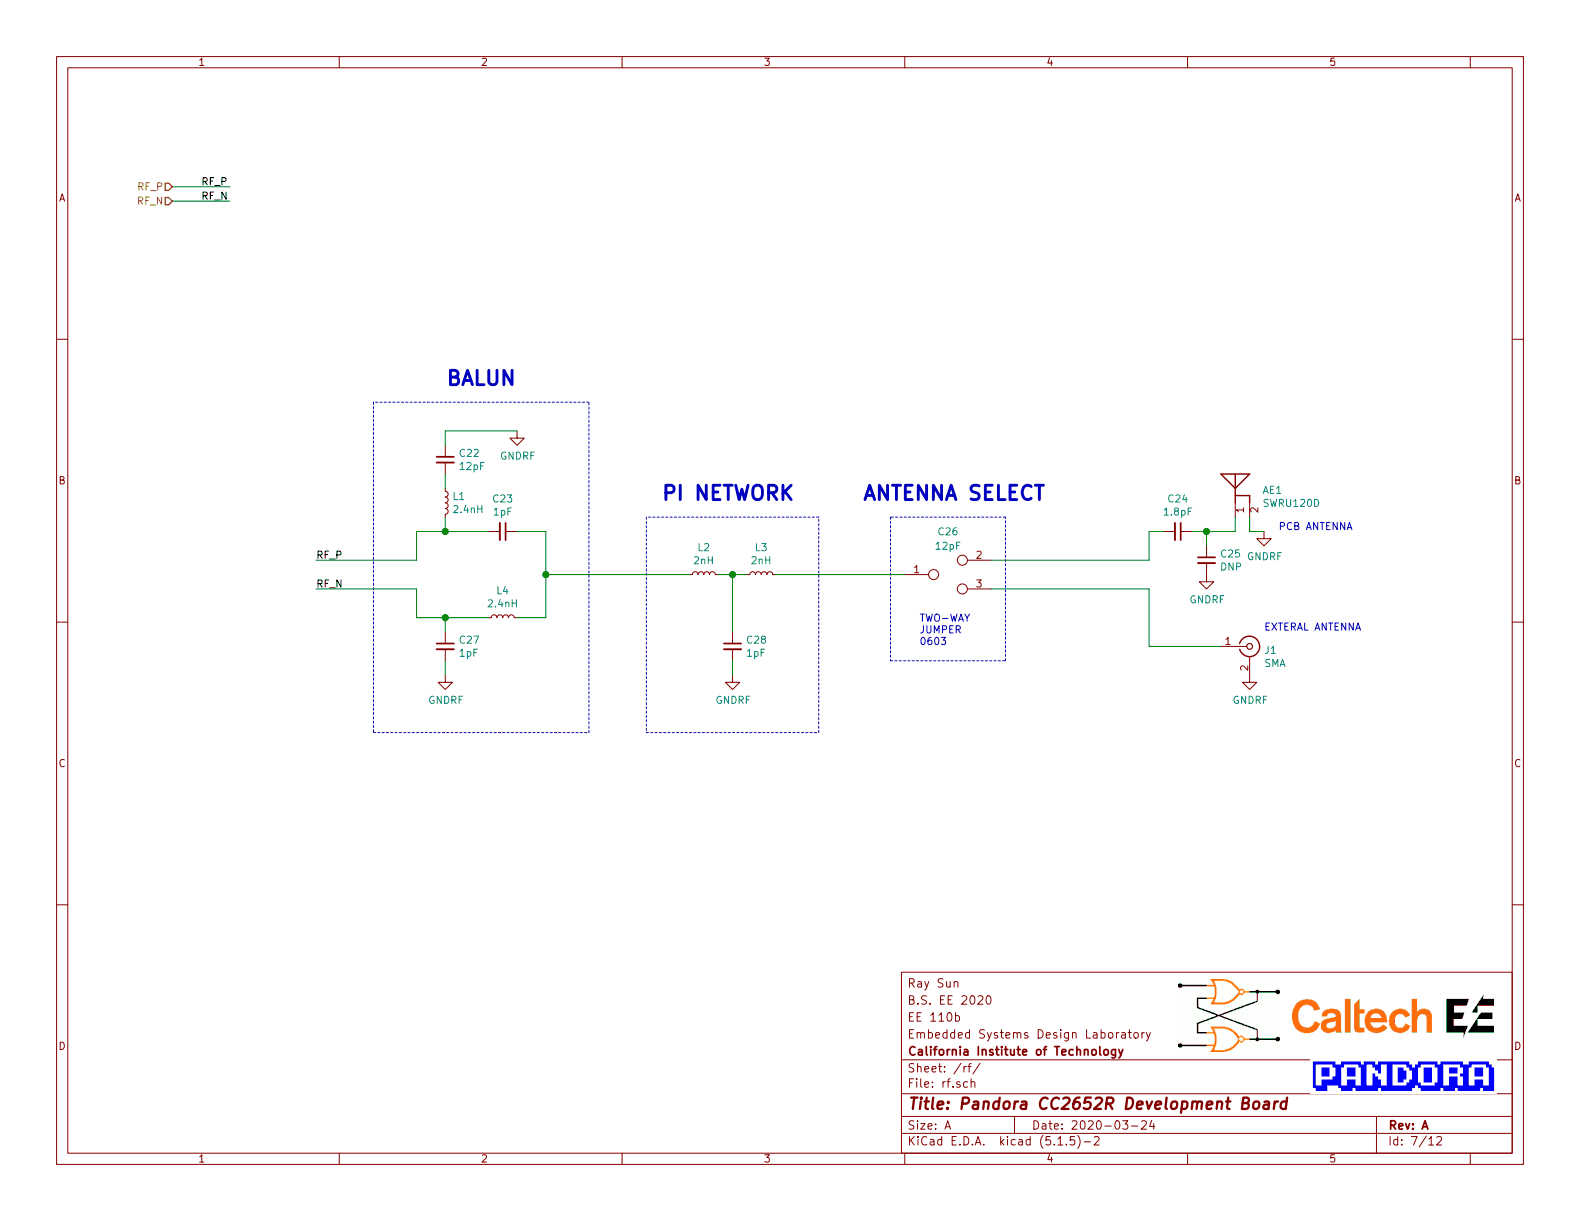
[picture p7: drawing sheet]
EESchema Schematic File Version 4
EELAYER 30 0
EELAYER END
$Descr A 11000 8500
encoding utf-8
Sheet 7 12
Title "Pandora CC2652R Development Board"
Date "2020-03-24"
Rev "A"
Comp "California Institute of Technology"
Comment1 "Embedded Systems Design Laboratory"
Comment2 "EE 110b"
Comment3 "B.S. EE 2020"
Comment4 "Ray Sun"
$EndDescr
Text Label 1400 1300 0    50   ~ 0
RF_P
Text Label 1400 1400 0    50   ~ 0
RF_N
$Comp
L pandora:Antenna_GND AE1
U 1 1
P 8600 3400
F 0 "AE1" H 8788 3389 50  0000 L CNN
F 1 "SWRU120D" H 8788 3298 50  0000 L CNN
F 2 "pandora:Texas_SWRU120D_InvF_2.4GHz_Left" H 8600 3400 50  0001 C CNN
F 3 "http://www.ti.com/lit/an/swru120d/swru120d.pdf" H 8600 3400 50  0001 C CNN
F 4 "PCB antenna" H 8600 3400 50  0001 C CNN "Comment"
F 5 "N/A" H 8600 3400 50  0001 C CNN "PartNo"
F 6 "SWRU120D" H 8600 3400 50  0001 C CNN "Package"
F 7 "N/A" H 8600 3400 50  0001 C CNN "Supplier"
F 8 "N/A" H 8600 3400 50  0001 C CNN "SupplierPartNo"
	1    8600 3400
	1    0    0    -1  
$EndComp
$Comp
L pandora:GNDRF #PWR059
U 1 1
P 8800 3700
F 0 "#PWR059" H 8800 3450 50  0001 C CNN
F 1 "GNDRF" H 8805 3527 50  0000 C CNN
F 2 "" H 8800 3700 50  0001 C CNN
F 3 "" H 8800 3700 50  0001 C CNN
	1    8800 3700
	1    0    0    -1  
$EndComp
Wire Wire Line
	8800 3700 8700 3700
Wire Wire Line
	8700 3700 8700 3600
$Comp
L Connector:Conn_Coaxial J1
U 1 1
P 8700 4500
F 0 "J1" H 8800 4475 50  0000 L CNN
F 1 "SMA" H 8800 4384 50  0000 L CNN
F 2 "Connector_Coaxial:SMA_Molex_73251-1153_EdgeMount_Horizontal" H 8700 4500 50  0001 C CNN
F 3 "https://www.molex.com/pdm_docs/sd/732511153_sd.pdf" H 8700 4500 50  0001 C CNN
F 4 "External antenna connector" H 8700 4500 50  0001 C CNN "Comment"
F 5 "SMA_SMD_RightAngle" H 8700 4500 50  0001 C CNN "Package"
F 6 "Molex" H 8700 4500 50  0001 C CNN "Supplier"
F 7 "732511150" H 8700 4500 50  0001 C CNN "SupplierPartNo"
F 8 "732511150" H 8700 4500 50  0001 C CNN "PartNo"
	1    8700 4500
	1    0    0    -1  
$EndComp
$Comp
L pandora:GNDRF #PWR063
U 1 1
P 8700 4700
F 0 "#PWR063" H 8700 4450 50  0001 C CNN
F 1 "GNDRF" H 8705 4527 50  0000 C CNN
F 2 "" H 8700 4700 50  0001 C CNN
F 3 "" H 8700 4700 50  0001 C CNN
	1    8700 4700
	1    0    0    -1  
$EndComp
$Comp
L Device:L_Small L?
U 1 1
P 4900 4000
AR Path="/5E2B9A47/5E43D8CC" Ref="L?"  Part="1" 
AR Path="/5E325835/5E43D8CC" Ref="L2"  Part="1" 
F 0 "L2" V 5085 4000 50  0000 C CNN
F 1 "2nH" V 4994 4000 50  0000 C CNN
F 2 "pandora:0603" H 4900 4000 50  0001 C CNN
F 3 "~" H 4900 4000 50  0001 C CNN
F 4 "0603" H 4900 4000 50  0001 C CNN "Package"
F 5 "" H 4900 4000 50  0001 C CNN "Comment"
F 6 "In House" H 4900 4000 50  0001 C CNN "Supplier"
F 7 "N/A" H 4900 4000 50  0001 C CNN "SupplierPartNo"
	1    4900 4000
	0    -1   -1   0   
$EndComp
$Comp
L Device:C_Small C27
U 1 1
P 3100 4500
F 0 "C27" H 3192 4546 50  0000 L CNN
F 1 "1pF" H 3192 4455 50  0000 L CNN
F 2 "pandora:0603" H 3100 4500 50  0001 C CNN
F 3 "~" H 3100 4500 50  0001 C CNN
F 4 "0603" H 3100 4500 50  0001 C CNN "Package"
F 5 "In House" H 3100 4500 50  0001 C CNN "Supplier"
F 6 "N/A" H 3100 4500 50  0001 C CNN "SupplierPartNo"
	1    3100 4500
	1    0    0    -1  
$EndComp
$Comp
L Device:L_Small L?
U 1 1
P 3500 4300
AR Path="/5E2B9A47/5E441D68" Ref="L?"  Part="1" 
AR Path="/5E325835/5E441D68" Ref="L4"  Part="1" 
F 0 "L4" V 3685 4300 50  0000 C CNN
F 1 "2.4nH" V 3594 4300 50  0000 C CNN
F 2 "pandora:0603" H 3500 4300 50  0001 C CNN
F 3 "~" H 3500 4300 50  0001 C CNN
F 4 "0603" H 3500 4300 50  0001 C CNN "Package"
F 5 "" H 3500 4300 50  0001 C CNN "Comment"
F 6 "In House" H 3500 4300 50  0001 C CNN "Supplier"
F 7 "N/A" H 3500 4300 50  0001 C CNN "SupplierPartNo"
	1    3500 4300
	0    -1   -1   0   
$EndComp
$Comp
L pandora:GNDRF #PWR061
U 1 1
P 3100 4700
F 0 "#PWR061" H 3100 4450 50  0001 C CNN
F 1 "GNDRF" H 3105 4527 50  0000 C CNN
F 2 "" H 3100 4700 50  0001 C CNN
F 3 "" H 3100 4700 50  0001 C CNN
	1    3100 4700
	1    0    0    -1  
$EndComp
Wire Wire Line
	3100 4700 3100 4600
Wire Wire Line
	3100 4400 3100 4300
Wire Wire Line
	3100 4300 3400 4300
Connection ~ 3100 4300
Wire Wire Line
	3100 3700 3100 3600
Wire Wire Line
	2900 3700 3100 3700
Wire Wire Line
	2900 3900 2900 3700
Wire Wire Line
	2900 4300 3100 4300
Wire Wire Line
	2900 4100 2900 4300
Wire Wire Line
	2900 4100 2200 4100
Wire Wire Line
	2900 3900 2200 3900
Text Label 2200 4100 0    50   ~ 0
RF_N
Text Label 2200 3900 0    50   ~ 0
RF_P
$Comp
L Device:C_Small C23
U 1 1
P 3500 3700
F 0 "C23" V 3271 3700 50  0000 C CNN
F 1 "1pF" V 3362 3700 50  0000 C CNN
F 2 "pandora:0603" H 3500 3700 50  0001 C CNN
F 3 "~" H 3500 3700 50  0001 C CNN
F 4 "0603" H 3500 3700 50  0001 C CNN "Package"
F 5 "In House" H 3500 3700 50  0001 C CNN "Supplier"
F 6 "N/A" H 3500 3700 50  0001 C CNN "SupplierPartNo"
	1    3500 3700
	0    1    1    0   
$EndComp
Wire Wire Line
	3400 3700 3100 3700
Connection ~ 3100 3700
$Comp
L Device:L_Small L1
U 1 1
P 3100 3500
F 0 "L1" H 3148 3546 50  0000 L CNN
F 1 "2.4nH" H 3148 3455 50  0000 L CNN
F 2 "pandora:0603" H 3100 3500 50  0001 C CNN
F 3 "~" H 3100 3500 50  0001 C CNN
F 4 "0603" H 3100 3500 50  0001 C CNN "Package"
F 5 "In House" H 3100 3500 50  0001 C CNN "Supplier"
F 6 "N/A" H 3100 3500 50  0001 C CNN "SupplierPartNo"
	1    3100 3500
	1    0    0    -1  
$EndComp
$Comp
L Device:C_Small C22
U 1 1
P 3100 3200
F 0 "C22" H 3192 3246 50  0000 L CNN
F 1 "12pF" H 3192 3155 50  0000 L CNN
F 2 "pandora:0603" H 3100 3200 50  0001 C CNN
F 3 "~" H 3100 3200 50  0001 C CNN
F 4 "0603" H 3100 3200 50  0001 C CNN "Package"
F 5 "In House" H 3100 3200 50  0001 C CNN "Supplier"
F 6 "N/A" H 3100 3200 50  0001 C CNN "SupplierPartNo"
	1    3100 3200
	1    0    0    -1  
$EndComp
Wire Wire Line
	3100 3400 3100 3300
$Comp
L pandora:GNDRF #PWR058
U 1 1
P 3600 3000
F 0 "#PWR058" H 3600 2750 50  0001 C CNN
F 1 "GNDRF" H 3605 2827 50  0000 C CNN
F 2 "" H 3600 3000 50  0001 C CNN
F 3 "" H 3600 3000 50  0001 C CNN
	1    3600 3000
	1    0    0    -1  
$EndComp
Wire Wire Line
	3600 3000 3100 3000
Wire Wire Line
	3100 3000 3100 3100
Wire Wire Line
	3600 4300 3800 4300
Wire Wire Line
	3800 4300 3800 4000
Wire Wire Line
	3800 3700 3600 3700
Wire Wire Line
	4800 4000 3800 4000
Connection ~ 3800 4000
Wire Wire Line
	3800 4000 3800 3700
$Comp
L Device:C_Small C28
U 1 1
P 5100 4500
F 0 "C28" H 5192 4546 50  0000 L CNN
F 1 "1pF" H 5192 4455 50  0000 L CNN
F 2 "pandora:0603" H 5100 4500 50  0001 C CNN
F 3 "~" H 5100 4500 50  0001 C CNN
F 4 "0603" H 5100 4500 50  0001 C CNN "Package"
F 5 "In House" H 5100 4500 50  0001 C CNN "Supplier"
F 6 "N/A" H 5100 4500 50  0001 C CNN "SupplierPartNo"
	1    5100 4500
	1    0    0    -1  
$EndComp
$Comp
L Device:L_Small L?
U 1 1
P 5300 4000
AR Path="/5E2B9A47/5E44E3B8" Ref="L?"  Part="1" 
AR Path="/5E325835/5E44E3B8" Ref="L3"  Part="1" 
F 0 "L3" V 5485 4000 50  0000 C CNN
F 1 "2nH" V 5394 4000 50  0000 C CNN
F 2 "pandora:0603" H 5300 4000 50  0001 C CNN
F 3 "~" H 5300 4000 50  0001 C CNN
F 4 "0603" H 5300 4000 50  0001 C CNN "Package"
F 5 "" H 5300 4000 50  0001 C CNN "Comment"
F 6 "In House" H 5300 4000 50  0001 C CNN "Supplier"
F 7 "N/A" H 5300 4000 50  0001 C CNN "SupplierPartNo"
	1    5300 4000
	0    -1   -1   0   
$EndComp
Wire Wire Line
	5100 4000 5100 4400
Wire Wire Line
	5100 4000 5000 4000
Wire Wire Line
	5200 4000 5100 4000
Connection ~ 5100 4000
$Comp
L pandora:GNDRF #PWR062
U 1 1
P 5100 4700
F 0 "#PWR062" H 5100 4450 50  0001 C CNN
F 1 "GNDRF" H 5105 4527 50  0000 C CNN
F 2 "" H 5100 4700 50  0001 C CNN
F 3 "" H 5100 4700 50  0001 C CNN
	1    5100 4700
	1    0    0    -1  
$EndComp
Wire Wire Line
	5100 4700 5100 4600
$Comp
L Device:C_Small C24
U 1 1
P 8200 3700
F 0 "C24" V 7971 3700 50  0000 C CNN
F 1 "1.8pF" V 8062 3700 50  0000 C CNN
F 2 "pandora:0603" H 8200 3700 50  0001 C CNN
F 3 "~" H 8200 3700 50  0001 C CNN
F 4 "0603" H 8200 3700 50  0001 C CNN "Package"
F 5 "In House" H 8200 3700 50  0001 C CNN "Supplier"
F 6 "N/A" H 8200 3700 50  0001 C CNN "SupplierPartNo"
	1    8200 3700
	0    1    1    0   
$EndComp
Wire Notes Line
	2600 2800 2600 5100
Wire Notes Line
	2600 5100 4100 5100
Wire Notes Line
	4100 5100 4100 2800
Wire Notes Line
	4100 2800 2600 2800
Text Notes 3100 2700 0    100  ~ 20
BALUN
Wire Wire Line
	8000 3900 6900 3900
Wire Wire Line
	6300 4000 5400 4000
Text Notes 6400 4500 0    50   ~ 0
TWO-WAY\nJUMPER\n0603
Wire Wire Line
	6900 4100 8000 4100
Wire Wire Line
	8000 4100 8000 4500
Wire Wire Line
	8000 4500 8500 4500
Wire Wire Line
	8000 3900 8000 3700
Wire Wire Line
	8000 3700 8100 3700
Wire Wire Line
	8300 3700 8400 3700
Wire Wire Line
	8600 3700 8600 3600
Wire Notes Line
	4500 3600 4500 5100
Wire Notes Line
	4500 5100 5700 5100
Wire Notes Line
	5700 5100 5700 3600
Wire Notes Line
	5700 3600 4500 3600
Text Notes 4600 3500 0    100  ~ 20
PI NETWORK
Text Notes 8900 3700 0    50   ~ 0
PCB ANTENNA
Text Notes 8800 4400 0    50   ~ 0
EXTERAL ANTENNA
Wire Notes Line
	6200 3600 6200 4600
Wire Notes Line
	6200 4600 7000 4600
Wire Notes Line
	7000 4600 7000 3600
Wire Notes Line
	7000 3600 6200 3600
Text Notes 6000 3500 0    100  ~ 20
ANTENNA SELECT
Text HLabel 1200 1400 0    50   Input ~ 0
RF_N
Text HLabel 1200 1300 0    50   Input ~ 0
RF_P
Wire Wire Line
	1200 1300 1600 1300
Wire Wire Line
	1200 1400 1600 1400
$Comp
L pandora:Jumper_RF_3 C26
U 1 1
P 6600 4000
F 0 "C26" H 6600 4300 50  0000 C CNN
F 1 "12pF" H 6600 4200 50  0000 C CNN
F 2 "pandora:0603_Branch" H 6600 4100 50  0001 C CNN
F 3 "~" H 6600 4100 50  0001 C CNN
F 4 "" H 6600 4000 50  0001 C CNN "Comment"
F 5 "0603-2way" H 6600 4000 50  0001 C CNN "Package"
F 6 "In House" H 6600 4000 50  0001 C CNN "Supplier"
F 7 "N/A" H 6600 4000 50  0001 C CNN "SupplierPartNo"
	1    6600 4000
	1    0    0    -1  
$EndComp
$Comp
L Device:C_Small C25
U 1 1
P 8400 3900
F 0 "C25" H 8492 3946 50  0000 L CNN
F 1 "DNP" H 8492 3855 50  0000 L CNN
F 2 "pandora:0603" H 8400 3900 50  0001 C CNN
F 3 "~" H 8400 3900 50  0001 C CNN
F 4 "0603" H 8400 3900 50  0001 C CNN "Package"
F 5 "In House" H 8400 3900 50  0001 C CNN "Supplier"
F 6 "N/A" H 8400 3900 50  0001 C CNN "SupplierPartNo"
	1    8400 3900
	1    0    0    -1  
$EndComp
$Comp
L pandora:GNDRF #PWR060
U 1 1
P 8400 4000
F 0 "#PWR060" H 8400 3750 50  0001 C CNN
F 1 "GNDRF" H 8405 3827 50  0000 C CNN
F 2 "" H 8400 4000 50  0001 C CNN
F 3 "" H 8400 4000 50  0001 C CNN
	1    8400 4000
	1    0    0    -1  
$EndComp
Wire Wire Line
	8400 3800 8400 3700
Connection ~ 8400 3700
Wire Wire Line
	8400 3700 8600 3700
$EndSCHEMATC
